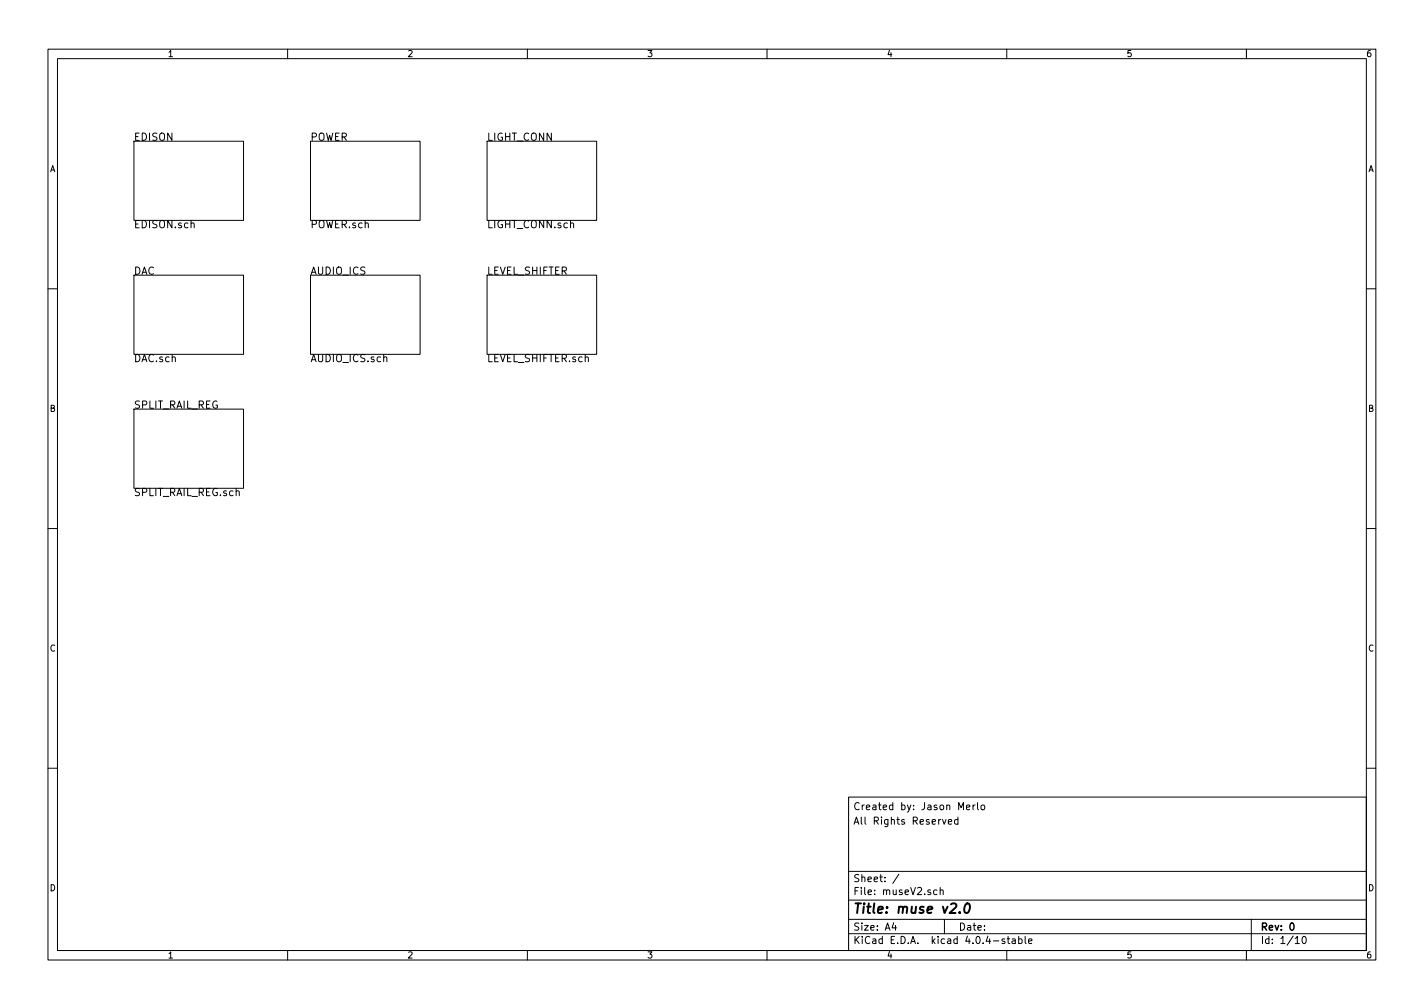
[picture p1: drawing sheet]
<svg xmlns="http://www.w3.org/2000/svg" width="297mm" height="210mm" viewBox="0 0 297 210" stroke-linecap="round" stroke-linejoin="round" font-family="sans-serif">
<g fill="none" stroke="#000" stroke-width=".21">
<path d="M10 10.3h277v189.9h-277zM12 12.2h273v186.1h-273zM60 10.3v1.9M110 10.3v1.9M160 10.3v1.9M210 10.3v1.9M260 10.3v1.9M27.9 29.5h22.9v16.5h-22.9zM64.8 29.5h22.8v16.5h-22.8zM101.6 29.5h22.9v16.5h-22.9zM27.9 57.4h22.9v16.5h-22.9zM64.8 57.4h22.8v16.5h-22.8z"/>
<path d="M101.6 57.4h22.9v16.5h-22.9zM10 60.2h2M285 60.2h2M27.9 85.3h22.9v16.5h-22.9zM10 110.3h2M285 110.3h2M10 160.2h2M177 166.3h108v32h-108zM196.6 170.9l.4 1 .3-1M197.8 171.4l.7-.1v-.3l-.5-.1-.2 .2 .1 .8h.6M199.8 171l-.4-.1-.3 .3 .1 .6 .2 .1h.4M199.8 170.4v1.5"/>
<path d="M201.6 168.4l.7-.1v-.3l-.5-.1-.2 .2 .1 .7h.6M203 167.9v1M203.4 167.9l-.4 .3M203.9 167.4v1.3l.2 .2M204.7 168l.2-.1 .4 .1 .1 .6-.1 .2-.4 .1-.2-.1zM285 160.2h2M60 198.3v1.9M110 198.3v1.9M160 198.3v1.9M177 194.8h108M177 191.8h108M177 187.8h108"/>
<path d="M177 181.8h108M186.4 192.5l-.3 1h.9M186.8 193v1M187.5 182.3l-1.3 2M195.5 185.7l-.5-.1-.3 .3 .1 .6 .2 .1 .5-.1M196.1 185.7l.2-.1 .4 .1v.9M196.1 185.1v1.5M197 191.8v3M209.6 195.9l-.4-.1-.2 .2 .1 .3 .5 .1v.3h-.6M210 198.3v1.9M210.1 195.8h.5M210.3 195.3v1.3l.3 .2"/>
<path d="M211.2 195.9h.5l.1 .9M211.8 196.2l-.5 .1-.2 .2 .2 .3 .5-.1M212.5 195.9l.4-.1 .3 .3-.1 .6h-.6M212.5 195.3v1.5M213.8 195.3v1.3l.2 .2M214.6 196.3l.7-.1-.1-.3-.4-.1-.2 .2v.7h.6M260 198.3v1.9M261 191.8v6.5M270.2 195.8l.4-.5v1.5M270.2 196.8h.8M271.8 195.5l.2-.2a.8 .8 0 0 1 .5 .8 .8 .8 0 0 1-.5 .7l-.4-.5z"/>
</g>
<path d="M269.3 192.6l.1-.1a.8 .8 0 0 1 .5 .8 .8 .8 0 0 1-.5 .7 .97 .97 0 0 1-.1-1.4z" fill="none" stroke="#000" stroke-width=".3"/>
<path d="M200.2 190.3v.1M201.5 188.5a.45 .45 0 0 1 .8 .3l-.2 1.3-.2 .2-.4 .1a1.27 1.27 0 0 1 0-1.9z" fill="none" stroke="#000" stroke-width=".41"/>
<text font-size="2.8" x="178" y="190.5">Title: muse v2.0</text>
<g font-size="2.1">
<text x="27.9" y="29.4">EDISON</text>
<text x="64.8" y="29.4">POWER</text>
<text x="101.6" y="29.4">LIGHT_CONN</text>
<text x="27.9" y="47.6">EDISON.sch</text>
<text x="64.8" y="47.6">POWER.sch</text>
<text x="101.6" y="47.6">LIGHT_CONN.sch</text>
<text x="27.9" y="57.3">DAC</text>
<text x="64.8" y="57.3">AUDIO_ICS</text>
<text x="101.6" y="57.3">LEVEL_SHIFTER</text>
<text x="27.9" y="75.5">DAC.sch</text>
<text x="64.8" y="75.5">AUDIO_ICS.sch</text>
<text x="101.6" y="75.5">LEVEL_SHIFTER.sch</text>
<text x="27.9" y="85.2">SPLIT_RAIL_REG</text>
<text x="27.9" y="103.5">SPLIT_RAIL_REG.sch</text>
<text x="178" y="172">All Rights Reserved</text>
<text x="178" y="169">Created by: Jason Merlo</text>
<text x="178" y="184">Sheet: /</text>
<text x="178" y="186.7">File: museV2.sch</text>
<text x="178" y="196.9">KiCad E.D.A. kicad 4.0.4-stable</text>
<text x="178" y="194.1">Size: A4</text>
<text x="200" y="194.1">Date:</text>
<text x="263" y="194.1">Rev: 0</text>
<text x="263" y="196.9">Id: 1/10</text>
</g>
<g font-size="1.8">
<text x="35" y="11.9">1</text>
<text x="85" y="11.9">2</text>
<text x="135" y="11.9">3</text>
<text x="185" y="11.9">4</text>
<text x="235" y="11.9">5</text>
<text x="285" y="11.9">6</text>
<text x="10.4" y="35.9">A</text>
<text x="285.4" y="35.9">A</text>
<text x="10.4" y="85.9">B</text>
<text x="285.4" y="85.9">B</text>
<text x="10.4" y="135.9">C</text>
<text x="285.4" y="135.9">C</text>
<text x="10.4" y="185.9">D</text>
<text x="285.4" y="185.9">D</text>
<text x="35" y="199.9">1</text>
<text x="85" y="199.9">2</text>
<text x="135" y="199.9">3</text>
<text x="185" y="199.9">4</text>
<text x="235" y="199.9">5</text>
<text x="285" y="199.9">6</text>
</g>
</svg>
